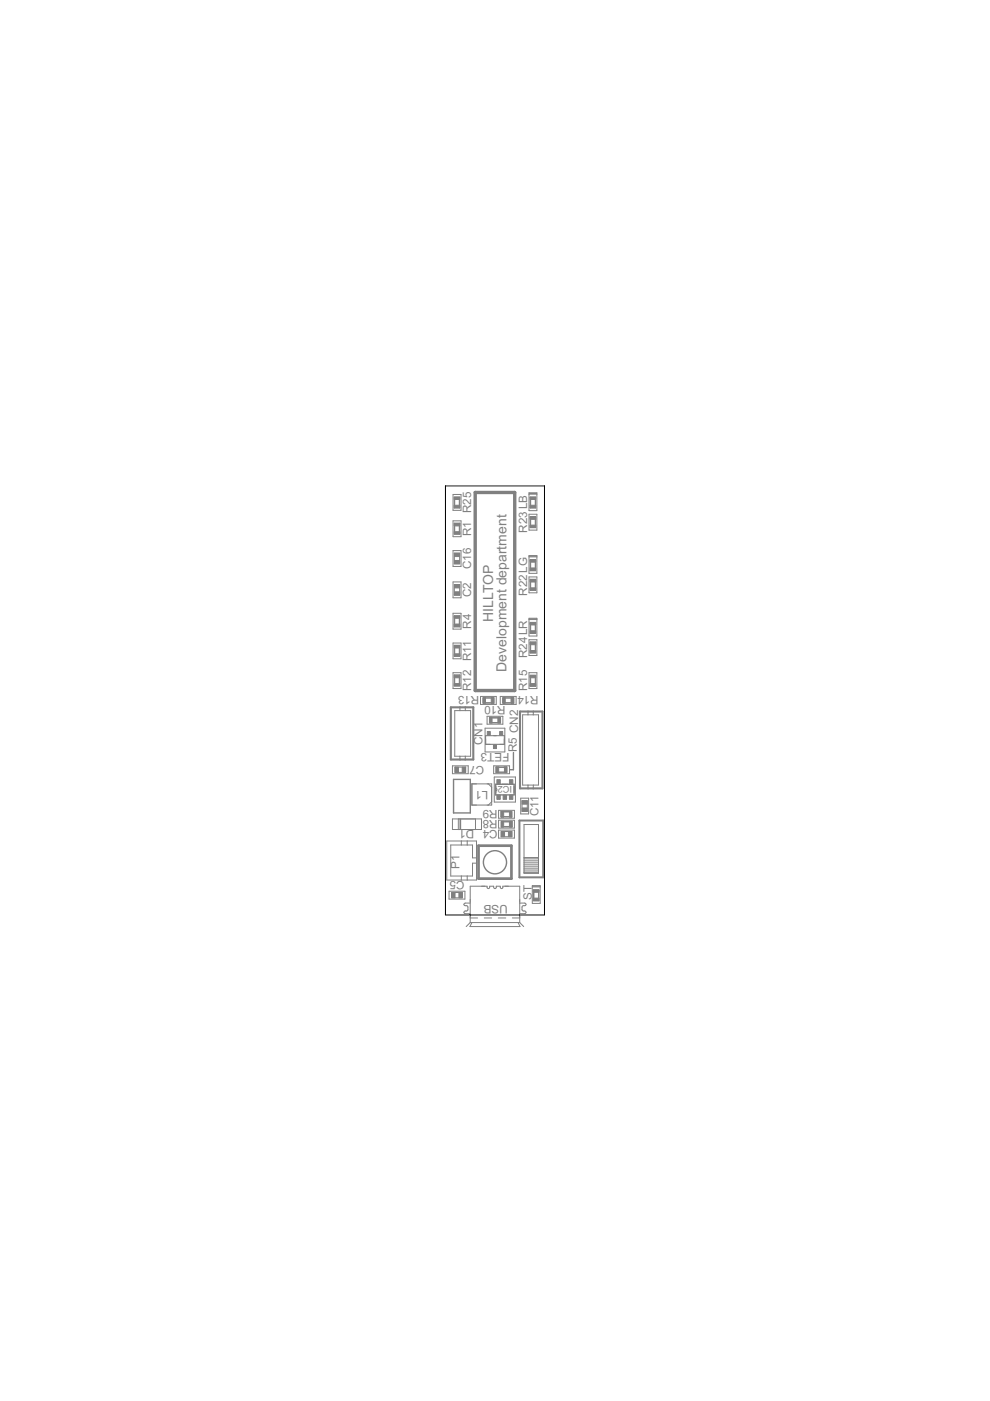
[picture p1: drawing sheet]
<svg xmlns="http://www.w3.org/2000/svg" width="210mm" height="297mm" viewBox="0 0 210 297" stroke-linecap="round" stroke-linejoin="round" font-family="sans-serif">
<g fill="none" stroke="#808080" stroke-width=".3">
<path d="M108.9 159.6v3.6h-.7M96.2 165.2h3.5v7.2h-3.5zM105.1 166.3h3.9v2.2h-3.9z"/>
<circle cx="104.9" cy="182.8" r="2.46"/>
</g>
<path d="M101.5 179.3h6.9v7h-6.9z" fill="none" stroke="#808080" stroke-width=".57"/>
<path d="M100.8 104.4h8.3v42h-8.3z" fill="none" stroke="#808080" stroke-width=".72"/>
<g fill="none" stroke="#808080" stroke-width=".21">
<path d="M96.1 104.8h1.6v3.4h-1.6zM96.1 110.4h1.6v3.4h-1.6zM96.1 116.7h1.6v3.4h-1.6zM96.3 105.5h1.2v2.2h-1.2zM96.3 117.3h1.2v2.2h-1.2zM96.4 110.9h1.1v2.3h-1.1zM112.2 104.5h1.6v3.8h-1.6zM112.2 109h1.6v3.4h-1.6zM112.2 117.8h1.6v3.8h-1.6zM112.2 118.1h1.6M112.2 104.8h1.6M112.2 117.9h1.6"/>
<path d="M112.2 104.6h1.6M112.4 105.5h1.1v2.2h-1.1zM112.4 118.8h1.1v2.2h-1.1zM112.4 109.5h1.2v2.3h-1.2zM96.1 123.4h1.6v3.3h-1.6zM96.1 130h1.6v3.4h-1.6zM96.1 136.3h1.6v3.4h-1.6zM96.3 123.9h1.2v2.3h-1.2zM96.3 130.7h1.2v2.2h-1.2zM96.4 136.8h1.1v2.3h-1.1zM112.2 122.3h1.6v3.4h-1.6zM112.2 131.1h1.6v3.8h-1.6z"/>
<path d="M112.2 135.6h1.6v3.4h-1.6zM112.2 131.4h1.6M112.2 131.2h1.6M112.4 132.1h1.1v2.2h-1.1zM112.4 122.8h1.2v2.3h-1.2zM112.4 136.1h1.2v2.3h-1.2zM96.1 142.6h1.6v3.4h-1.6zM96.4 143.1h1.1v2.3h-1.1zM96.4 150.7h3.4v9.6h-3.4zM97.5 150v.7M98.7 150v.7M101.9 147.7h3.3v1.7h-3.3z"/>
<path d="M102.5 148h2.2v1.1h-2.2zM102.8 154.4h4.2v5h-4.2zM103.3 151.9h3.3v1.6h-3.3zM103.9 152.2h2.2v1.1h-2.2zM106.1 147.7h3.3v1.7h-3.3zM106.7 148h2.2v1.1h-2.2zM110.8 151.6h3.4v14.9h-3.4zM112 150.9v.7M112.2 142.6h1.6v3.4h-1.6zM112.4 143.3h1.1v2.2h-1.1zM113.1 150.9v.7M94.7 178.3h6.3v8.3h-6.3z"/>
<path d="M95.9 162.4h3.4v1.6h-3.4zM95.9 173.6h6.2v2.3h-6.2zM96.5 162.6h2.2v1.2h-2.2zM97.2 173.6v2.3M97.5 160.3v.7M97.8 178.3v.9M98.7 160.3v.7M99.1 178.3v.9M100.1 166.2h4.1v4.5h-4.1zM100.8 173.6v2.3M103.5 166.2l.7 .7M104.2 170l-.7 .7"/>
<path d="M104.7 162.4h3.3v1.6h-3.3zM104.8 164.7h4.5v5.4h-4.5zM105.1 167.1l.3 .2-.3 .4M105.2 162.6h2.2v1.1h-2.2zM105.7 176h3.4v1.7h-3.4zM105.7 171.8h3.4v1.7h-3.4zM105.7 173.9h3.4v1.7h-3.4zM106.2 172.1h2.2v1.1h-2.2zM106.3 176.3h2.2v1.1h-2.2zM106.3 174.2h2.3v1.1h-2.3zM110.4 169.2h1.7v3.4h-1.7zM110.7 169.8h1.1v2.2h-1.1z"/>
<path d="M111.1 174.8h3.1v10.4h-3.1zM112 166.5v.7M113.1 166.5v.7M95.2 189h3.4v1.6h-3.4zM95.8 189.2h2.2v1.2h-2.2zM97.8 185.7v.9M99.1 185.7v.9M99.7 195.6v-7.7h3.6v.4l.2 .1 .3-.1v-.4h.9v.4l.2 .1 .3-.1v-.4h.9v.4l.2 .1 .3-.1v-.4h3.6v7.7M99.7 191.5h-1a.28 .28 0 0 0-.3 .2 .28 .28 0 0 0 .3 .3h.3l.2 .3v.7l-.5 .1a.29 .29 0 0 0-.3 .3 .29 .29 0 0 0 .3 .3h1M99.7 195.6h10.5M99.7 195.6l-.9 .8M99.7 194.6h1.6"/>
<path d="M100.1 195.6l-.5 .8h10.7l-.4-.8M101 181.9h-.8v-2.7h-4.6v6.5h4.6v-2.7h.8M102.7 194.6h1.5M105.6 194.6h1.6M108.6 194.6h1.6M110.2 191.5h1.1a.28 .28 0 0 1 .2 .2 .28 .28 0 0 1-.2 .3h-.5l-.1 .3v.7l.6 .1a.29 .29 0 0 1 .2 .3 .29 .29 0 0 1-.2 .3h-1.1M110.2 195.6l.8 .8M111.1 181.8h3.1M111.1 183.6h3.1M111.1 183.2h3.1M111.1 182.8h3.1M111.1 182.4h3.1"/>
<path d="M111.1 181.9h3.1M111.1 184.1h3.1M111.1 184.5h3.1M111.1 185h3.1M111.1 184.9h3.1M112.9 187.8h1.6v3.7h-1.6zM112.9 188h1.6M112.9 187.9h1.6M113.1 188.7h1.1v2.3h-1.1z"/>
</g>
<path d="M95.6 150h4.8v11h-4.8zM110.3 150.9h4.7v16.3h-4.7z" fill="none" stroke="#808080" stroke-width=".44"/>
<g fill="none" stroke="#808080" stroke-width=".23">
<path d="M96.4 105.9v1.2M96.4 111.5v1.2M97.4 105.9v1.2M97.4 111.5v1.2M112.5 105.9v1.2M112.5 110.1v1.2M112.5 119.2v1.2M113.5 105.9v1.2M113.5 110.1v1.2M113.5 119.2v1.2M96.4 131.1v1.2M96.4 137.4v1.2"/>
<path d="M97.4 131.1v1.2M97.4 137.4v1.2M112.5 123.4v1.2M112.5 132.5v1.2M112.5 136.7v1.2M113.5 123.4v1.2M113.5 132.5v1.2M113.5 136.7v1.2M96.4 143.7v1.2M97.4 143.7v1.2M102.9 148h1.3M102.9 149h1.3"/>
<path d="M103 156h3.9v1.8h-3.9zM104.3 152.2h1.3M104.3 153.2h1.3M107.1 148h1.3M107.1 149h1.3M112.5 143.7v1.2M113.5 143.7v1.2M105.7 163.7h1.3M105.7 162.7h1.3M106.8 174.2h1.2M106.8 175.2h1.2M106.8 173.1h1.2"/>
<path d="M106.8 172.1h1.2M113.2 189.2v1.2M114.2 189.2v1.2"/>
</g>
<path d="M110.1 174h5.1v12h-5.1z" fill="none" stroke="#808080" stroke-width=".42"/>
<path d="M97.6 173.8v1.9" fill="none" stroke="#808080" stroke-width=".36"/>
<g fill="#808080" stroke="#808080" stroke-width=".21">
<path d="M96.3 105.3h1.2v.6h-1.2z"/>
<path d="M96.3 107.1h1.2v.6h-1.2z"/>
<path d="M96.3 130.5h1.2v.6h-1.2z"/>
<path d="M96.3 132.3h1.2v.6h-1.2z"/>
<path d="M96.3 112.7h1.2v.6h-1.2z"/>
<path d="M96.3 111h1.2v.5h-1.2z"/>
<path d="M112.4 118.6h1.2v.6h-1.2z"/>
<path d="M112.4 120.4h1.2v.6h-1.2z"/>
<path d="M112.4 124.6h1.2v.6h-1.2z"/>
<path d="M112.4 122.9h1.2v.5h-1.2z"/>
<path d="M112.4 111.3h1.2v.6h-1.2z"/>
<path d="M112.4 109.6h1.2v.5h-1.2z"/>
<path d="M112.4 105.3h1.2v.6h-1.2z"/>
<path d="M112.4 107.1h1.2v.6h-1.2z"/>
<path d="M96.4 125.5h1.1v.7h-1.1z"/>
<path d="M96.4 123.9h1.1v.8h-1.1z"/>
<path d="M113.1 188.6h1.2v.6h-1.2z"/>
<path d="M113.1 190.4h1.2v.6h-1.2z"/>
<path d="M95.8 189.3h.7v1.1h-.7z"/>
<path d="M97.3 189.3h.7v1.1h-.7z"/>
<path d="M105.3 168.6h.8v.9h-.8z"/>
<path d="M106.7 168.6h.7v.9h-.7z"/>
<path d="M108 168.6h.7v.9h-.7z"/>
<path d="M108 165.3h.7v.9h-.7z"/>
<path d="M105.3 165.3h.8v.9h-.8z"/>
<path d="M107.8 176.3h.7v1.1h-.7z"/>
<path d="M106.3 176.3h.7v1.1h-.7z"/>
<path d="M107 162.6h.5v1.2h-.5z"/>
<path d="M105.2 162.6h.5v1.2h-.5z"/>
<path d="M104.6 157.9h.7v.8h-.7z"/>
<path d="M103.3 155.1h.6v.8h-.6z"/>
<path d="M105.9 155.1h.7v.8h-.7z"/>
<path d="M103.8 152.1h.5v1.2h-.5z"/>
<path d="M105.6 152.1h.5v1.2h-.5z"/>
<path d="M98 162.6h.7v1.1h-.7z"/>
<path d="M96.5 162.6h.7v1.1h-.7z"/>
<path d="M106.2 174.1h.6v1.3h-.6z"/>
<path d="M108 174.1h.6v1.3h-.6z"/>
<path d="M108 172h.6v1.3h-.6z"/>
<path d="M106.2 172h.6v1.3h-.6z"/>
<path d="M112.4 137.9h1.2v.6h-1.2z"/>
<path d="M112.4 136.1h1.2v.6h-1.2z"/>
<path d="M112.4 132h1.2v.5h-1.2z"/>
<path d="M112.4 133.7h1.2v.6h-1.2z"/>
<path d="M96.3 144.9h1.2v.6h-1.2z"/>
<path d="M96.3 143.2h1.2v.5h-1.2z"/>
<path d="M96.3 138.6h1.2v.6h-1.2z"/>
<path d="M96.3 136.8h1.2v.6h-1.2z"/>
<path d="M102.4 147.9h.5v1.2h-.5z"/>
<path d="M104.2 147.9h.5v1.2h-.5z"/>
<path d="M106.6 147.9h.5v1.2h-.5z"/>
<path d="M108.4 147.9h.5v1.2h-.5z"/>
<path d="M112.4 143.2h1.2v.5h-1.2z"/>
<path d="M112.4 144.9h1.2v.6h-1.2z"/>
<path d="M110.7 171.3h1.1v.7h-1.1z"/>
<path d="M110.7 169.8h1.1v.7h-1.1z"/>
<path d="M96.4 118.8h1.1v.7h-1.1z"/>
<path d="M96.4 117.3h1.1v.7h-1.1z"/>
</g>
<path d="M94.4 103h21v91h-21z" fill="none" stroke="#000" stroke-width=".21"/>
<g font-size="3.3" fill="#808080">
<text x="104.6" y="131.8" transform="rotate(-90 104.6 131.8)">HILLTOP</text>
<text x="107.4" y="142.4" transform="rotate(-90 107.4 142.4)">Development department</text>
</g>
<g font-size="2.8" fill="#808080">
<text x="99.9" y="113.7" transform="rotate(-90 99.9 113.7)">R1 R25</text>
<text x="111.8" y="113" transform="rotate(-90 111.8 113)">R23LB</text>
<text x="99.9" y="120.7" transform="rotate(-90 99.9 120.7)">C16</text>
<text x="99.9" y="126.6" transform="rotate(-90 99.9 126.6)">C2</text>
<text x="111.8" y="126.3" transform="rotate(-90 111.8 126.3)">R22LG</text>
<text x="99.9" y="133.3" transform="rotate(-90 99.9 133.3)">R4</text>
<text x="111.8" y="139.6" transform="rotate(-90 111.8 139.6)">R24LR</text>
<text x="99.9" y="146.6" transform="rotate(-90 99.9 146.6)">R12 R11</text>
<text x="101.6" y="147.6" transform="rotate(-180 101.6 147.6)">R13</text>
<text x="107.2" y="149.7" transform="rotate(-180 107.2 149.7)">R10</text>
<text x="111.8" y="146.6" transform="rotate(-90 111.8 146.6)">R15</text>
<text x="114.2" y="147.6" transform="rotate(-180 114.2 147.6)">R14</text>
<text x="102.3" y="158" transform="rotate(-90 102.3 158)">CN1</text>
<text x="108" y="159.7" transform="rotate(-180 108 159.7)">FET3</text>
<text x="109.6" y="159.4" transform="rotate(-90 109.6 159.4)">R5 CN2</text>
<text x="102.7" y="162.3" transform="rotate(-180 102.7 162.3)">C7</text>
<text x="103.5" y="167.6" transform="rotate(-180 103.5 167.6)">L1</text>
<text x="105.5" y="173.9" transform="rotate(-180 105.5 173.9)">R8</text>
<text x="105.5" y="171.8" transform="rotate(-180 105.5 171.8)">R9</text>
<text x="114.1" y="173.1" transform="rotate(-90 114.1 173.1)">C11</text>
<text x="105.5" y="176" transform="rotate(-180 105.5 176)">C4 D1</text>
<text x="97.5" y="184.2" transform="rotate(-90 97.5 184.2)">P1</text>
<text x="98.5" y="186.8" transform="rotate(-180 98.5 186.8)">C5</text>
<text x="107.7" y="191.8" transform="rotate(-180 107.7 191.8)">USB</text>
<text x="112.7" y="190.8" transform="rotate(-90 112.7 190.8)">ST</text>
</g>
<text font-size="2.2" fill="#808080" x="108.6" y="166.7" transform="rotate(-180 108.6 166.7)">IC2</text>
</svg>
